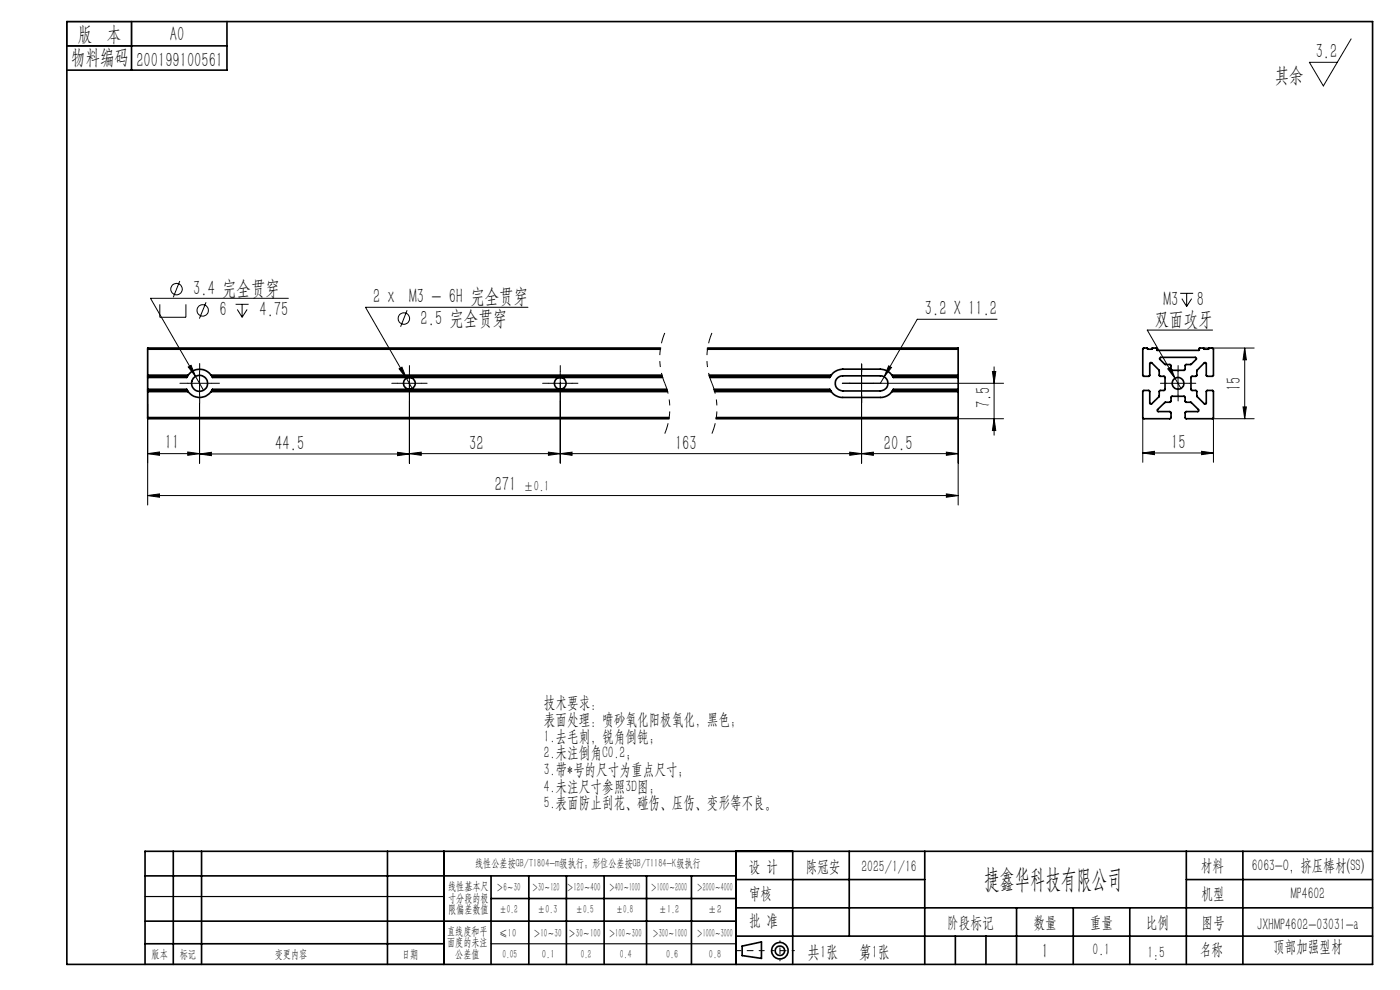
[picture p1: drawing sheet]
<svg xmlns="http://www.w3.org/2000/svg" width="297mm" height="210mm" viewBox="0 0 297 210" stroke-linecap="round" stroke-linejoin="round" font-family="sans-serif">
<g fill="none" stroke="#000" stroke-width=".21">
<path d="M286.6 8.2l-5.9 10-2.9-5h5.9M38.1 59.6l-1.3 3.5M33.9 64.5v2.8h5.5v-2.8M39.9 77.8l.6-.3 1 2.4zM42.3 78.8v5M43.7 64.1l-1.4 3.5M50 64.5h2.7M50.3 65.6l1.1 1.7M51.4 64.5v2.8M52.4 65.6l-1 1.7M61.2 63.3h-29.3l11.3 19.5M84.7 78.2l.6-.3 .9 2.3z"/>
<path d="M86.4 65.8l-1.4 3.5M86.9 78.8v19.5M112 65.2h-34.5l10 17.2M118.9 78.8v19.4M182.8 78.8v5M187.6 79.9l-.8 1.4h26.1M188.5 77.6l.6 .4-1.5 1.9zM210.5 78.8h.7l-.3 2.5zM210.9 77.8v14.5M211.5 67.7h-16.9l-7 12.2M247.7 78.2l.7-.3 .9 2.3zM249.9 78.8v5"/>
<path d="M250.4 62.2h2.7M250.7 63.4l1 1.6M251.7 62.2v2.8M252.8 63.4l-1.1 1.6M255.3 73.8h10.8M257.2 70h-13.8l5.9 10.2M264.1 73.8l.3 2.5h-.7zM264.1 73.8v15M31.3 96.2l2.5-.3v.7zM31.3 85.7v21.4M31.3 96.2h11M39.8 95.9l2.5 .3-2.5 .4z"/>
<path d="M39.8 81.3h5M42.3 96.3l2.5-.4v.8zM42.3 85.5v12.8M42.3 96.3h44.6M84.3 81.3h5.1M84.3 95.9l2.6 .4-2.6 .4zM86.9 96.2l2.5-.3v.7zM86.9 96.2h116.4M116.3 95.9l2.6 .3-2.6 .4zM116.3 81.3h5.1M118.9 96.2l2.5-.3v.7zM180.3 81.3h5"/>
<path d="M180.3 95.9l2.5 .3-2.5 .4zM182.8 96.2l2.5-.3v.7zM182.8 85.4v12.8M200.8 95.9l2.5 .3-2.5 .4zM210.9 88.8l.3 2.5h-.7zM212.9 88.8h-9.6v18.3M242.4 96.1l2.5-.4v.7zM242.4 88.6v9.5M242.4 96.1h15M247.4 81.3h5M249.3 80.2l1.2 2.2M254.9 95.7l2.5 .4-2.5 .3z"/>
<path d="M257.2 88.8h8.9M257.4 88.6v9.5M263.7 86.3h.7l-.3 2.5zM31.3 105.1l2.5-.3v.7zM31.3 105.1h172M200.8 104.8l2.5 .3-2.5 .4z"/>
<circle cx="37.5" cy="61.3" r="1.21"/>
<circle cx="43" cy="65.8" r="1.2"/>
<circle cx="85.7" cy="67.6" r="1.2"/>
</g>
<path d="M141 70.6a13.9 13.9 0 0 0 0 10.7M151 70.6a13.9 13.9 0 0 0 0 10.7M141 81.3a13.9 13.9 0 0 1 0 10.7M151 81.3a13.9 13.9 0 0 1 0 10.7" fill="none" stroke="#000" stroke-width=".21" stroke-dasharray="6.3 1.3 1.3 1.3 1.3 1.3" stroke-dashoffset="4" stroke-linecap="butt"/>
<g fill="none" stroke="#000" stroke-width=".35">
<path d="M14.2 4.6h277v200h-277zM14.2 9.7h34M27.9 4.6v10.3M48.2 4.6v10.3h-34M31.3 79.6v.2M31.3 79.8v.3M31.3 79.6h8.6M31.3 74.1h108.8M31.3 79.8h8.5M31.3 74.1v5.5M39.8 79.8l-.2 .3h-8.3M39.9 79.6a3 3 0 0 1 4.9 0"/>
<path d="M39.9 79.6l-.1 .2M44.8 79.6l.1 .2M44.8 79.6h95.6M44.9 79.8l.2 .3h95.4M44.9 79.8h95.6M140.1 73.8h-108.8v.3M150.1 74.1h53.2M150.1 73.8h53.2v.3M150.4 79.6h26M150.5 79.8h25.7M176.2 79.8l-.2 .3h-25.4M176.4 79.6a3.1 3.1 0 0 1 2.4-1.3h8a3.1 3.1 0 0 1 2.4 1.3"/>
<path d="M176.4 79.6l-.2 .2M189.2 79.6l.2 .2M189.2 79.6h14.1M189.4 79.8l.1 .3h13.8M189.4 79.8h13.9M203.3 79.6v.2M203.3 79.8v.3M203.3 74.1v5.5M242.4 74l.2-.2h.8l.1 .3h.8l.1-.3h1l.1 .5h8.9l.1-.5h.9l.1 .3h.9l.1-.3 .8 .1 .1 5.8h-1.5v-2.6l-.3-.2-1.6 1.6-.1 1.2-1.1 .1-.1 .2v2.7l1.1 .1 .1 .2v1.1l1.6 1.5a.24 .24 0 0 0 .3 .1 .24 .24 0 0 0 .1-.2v-2.6h1.4l.1 5.8-5.8 .1-.2-.1v-1.2l.2-.2h2.5a.24 .24 0 0 0 .2-.1 .24 .24 0 0 0-.1-.3l-1.5-1.5-1.2-.1-.1-1-.2-.2h-2.6l-.2 .1v1.1l-1.3 .1-1.6 1.6 .2 .3 2.7 .1v1.4h-5.8l-.2-.1v-5.7l.2-.2 1.3 .1v2.6l.3 .2 1.7-1.6v-1.1l.2-.2h.8l.3-.2v-2.6l-.2-.2-1-.1-.1-1.2-1.6-1.5-.2-.1-.2 .2v2.6h-1.4zM246.1 75.9l7.5-.1 .2 .3-1.1 1.2h-1.1l-.2 .2v.8l-.2 .3h-2.6l-.2-.2v-1l-1.3-.1-1.1-1.1zM31.3 82.8v.3M31.3 88.6v.2h110.6"/>
<path d="M31.3 82.6h8.3l.2 .2M31.3 82.6v.2M31.3 88.6h110.7M31.3 83.1h8.6M31.3 82.8h8.5M31.3 80.1v2.5M31.3 83.1v5.5M39.8 82.8l.1 .3M39.9 83.1a3 3 0 0 0 4.9 0M44.8 83.1h96.8M44.9 82.8l-.1 .3M44.9 82.8h96.6"/>
<path d="M141.5 82.6h-96.4l-.2 .2M151.4 82.6h24.6l.2 .2M151.6 82.8h24.6M151.6 83.1h24.8M151.9 88.6h51.4M176.2 82.8l.2 .3M176.4 83.1a2.91 2.91 0 0 0 2.4 1.2h8a2.91 2.91 0 0 0 2.4-1.2M177.7 80.1l1.1-.4h8a1.61 1.61 0 0 1 1.6 1.6 1.61 1.61 0 0 1-1.6 1.6h-8a1.61 1.61 0 0 1-1.5-1 1.61 1.61 0 0 1 .4-1.8zM189.2 83.1h14.1M189.4 82.8l-.2 .3M189.4 82.8h13.9M203.3 82.8v.3"/>
<path d="M203.3 88.6v.2h-51.4M203.3 82.6h-13.8l-.1 .2M203.3 82.6v.2M203.3 80.1v2.5M203.3 83.1v5.5M30.8 195.4h125.4M30.8 185.8h125.4M36.8 180.6v24M42.8 180.6v24M82.2 180.6v24M94.2 180.6v24M104.2 185.8v18.8"/>
<path d="M104.2 190.6h52M112.2 185.8v18.8M120.2 185.8v18.8M128.2 185.8v18.8M137.2 185.8v18.8M146.7 185.8v18.8M156.2 180.6v24M156.2 186.6h40M156.2 198.6h135M156.2 192.6h135M168.2 180.6v24M180.2 180.6v18"/>
<path d="M196.2 180.6v24M202.7 198.6v6M209.2 198.6v6M215.7 192.6v12M227.7 192.6v12M239.7 192.6v12M251.7 186.6h39.5M251.7 180.6v24M263.7 180.6v24M291.2 180.6h-260.4v24M30.8 200.2h63.4M157.4 200.7l4.1-.9v3.5l-4.1-.6z"/>
<circle cx="42.3" cy="81.3" r="1.7"/>
<circle cx="86.8" cy="81.3" r="1.24"/>
<circle cx="118.8" cy="81.3" r="1.25"/>
<circle cx="249.9" cy="81.3" r="1.25"/>
<circle cx="165.5" cy="201.7" r="1.74"/>
<circle cx="165.5" cy="201.7" r="1"/>
</g>
<path d="M85.4 81.7a1.49 1.49 0 0 1 1.3-1.9 1.49 1.49 0 0 1 1.6 1.6 1.49 1.49 0 0 1-1.8 1.4M117.4 81.7a1.49 1.49 0 0 1 1.3-1.9 1.49 1.49 0 0 1 1.6 1.6 1.49 1.49 0 0 1-1.8 1.4" fill="none" stroke="#fff" stroke-width=".21"/>
<g fill="none" stroke="#000" stroke-width=".21" stroke-dasharray="15.2 1.3 1.3 1.3">
<path d="M42.4 78.8v-1.7M86.9 78.8v-1.3M118.9 78.8v-1.3M182.8 78.8v-1.6M249.9 78.8v-1.3M39.9 81.3h-1.7M42.4 83.8v1.7M44.9 81.3h1.7M84.4 81.3h-1.3M86.9 83.8v1.2M89.4 81.3h1.2M116.4 81.3h-1.3"/>
<path d="M118.9 83.8v1.2M121.4 81.3h1.2M180.3 81.3h-1.6M182.8 83.8v1.6M185.3 81.3h1.6M247.4 81.3h-1.2M249.9 83.8v1.2M252.4 81.3h1.3"/>
</g>
<path d="M162.1 201.7h-6" fill="none" stroke="#000" stroke-width=".21" stroke-dasharray="15.2 1.3 1.3 1.3" stroke-dashoffset="14.1"/>
<path d="M168.5 201.7h-4.8" fill="none" stroke="#000" stroke-width=".21" stroke-dasharray="15.2 1.3 1.3 1.3" stroke-dashoffset="14.7"/>
<path d="M165.5 199.6v4.2" fill="none" stroke="#000" stroke-width=".21" stroke-dasharray="15.2 1.3 1.3 1.3" stroke-dashoffset="15"/>
<path d="M14.2 4.6h13.7v5.1h-13.7zM30.8 190.2h63.4M30.8 204.6h63.4M104.2 200.2h52" fill="none" stroke="#000" stroke-width=".25"/>
<g fill="#000">
<path d="M39.8 95.9l2.5 .3-2.5 .4zM31.3 96.2l2.5-.3v.7z"/>
<path d="M210.5 78.8h.7l-.3 2.5zM210.9 88.8l.3 2.5h-.7z"/>
<path d="M242.4 96.1l2.5-.4v.7zM254.9 95.7l2.5 .4-2.5 .3z"/>
<path d="M263.7 86.3h.7l-.3 2.5zM264.1 73.8l.3 2.5h-.7z"/>
<path d="M31.3 105.1l2.5-.3v.7zM200.8 104.8l2.5 .3-2.5 .4zM42.3 96.3l2.5-.4v.8zM84.3 95.9l2.6 .4-2.6 .4zM86.9 96.2l2.5-.3v.7zM116.3 95.9l2.6 .3-2.6 .4zM118.9 96.2l2.5-.3v.7zM180.3 95.9l2.5 .3-2.5 .4zM182.8 96.2l2.5-.3v.7zM200.8 95.9l2.5 .3-2.5 .4zM39.9 77.8l1.6 2.1-1-2.4zM84.7 78.2l1.5 2-.9-2.3zM188.5 77.6l-.9 2.3 1.5-1.9zM247.7 78.2l1.6 2-.9-2.3z"/>
</g>
<text font-size="5.6" x="208.8" y="188.3">捷鑫华科技有限公司</text>
<g font-size="4.4">
<text x="16.5" y="8.6">版 本</text>
<text x="36.1" y="8.6">A0</text>
<text x="15.1" y="13.7">物料编码</text>
<text x="28.9" y="14.2">200199100561</text>
<text x="270.5" y="17.3">其余</text>
<text x="279.1" y="12.3">3.2</text>
<text x="41" y="62.6">3.4 完全贯穿</text>
<text x="79.1" y="64.3">2 x M3 - 6H 完全贯穿</text>
<text x="246.8" y="64.8">M3</text>
<text x="253.9" y="64.8">8</text>
<text x="46.6" y="67.1">6</text>
<text x="55" y="67.1">4.75</text>
<text x="89.2" y="68.9">2.5 完全贯穿</text>
<text x="196.2" y="66.9">3.2 X 11.2</text>
<text x="245" y="69.1">双面攻牙</text>
<text x="263.2" y="83" transform="rotate(-90 263.2 83)">15</text>
<text x="210" y="86.6" transform="rotate(-90 210 86.6)">7.5</text>
<text x="35" y="95.3">11</text>
<text x="58.4" y="95.4">44.5</text>
<text x="99.5" y="95.4">32</text>
<text x="143.2" y="95.4">163</text>
<text x="187.5" y="95.4">20.5</text>
<text x="248.5" y="95.2">15</text>
<text x="104.9" y="104.2">271</text>
<text x="221" y="203.2">1</text>
</g>
<g font-size="3.8">
<text x="171.3" y="203.2">共1张</text>
<text x="182.3" y="203.2">第1张</text>
</g>
<g font-size="3.5">
<text x="115.4" y="150.3">技术要求：</text>
<text x="115.4" y="153.8">表面处理：喷砂氧化阳极氧化，黑色；</text>
<text x="115.4" y="157.3">1.去毛刺，锐角倒钝；</text>
<text x="115.4" y="160.9">2.未注倒角C0.2；</text>
<text x="115.4" y="164.4">3.带*号的尺寸为重点尺寸；</text>
<text x="115.4" y="167.9">4.未注尺寸参照3D图；</text>
<text x="115.4" y="171.4">5.表面防止刮花、碰伤、压伤、变形等不良。</text>
<text x="158.9" y="184.9">设 计</text>
<text x="170.9" y="184.9">陈冠安</text>
<text x="182.7" y="184.9">2025/1/16</text>
<text x="254.7" y="184.7">材料</text>
<text x="265.5" y="184.7">6063-O，挤压棒材(SS)</text>
<text x="158.9" y="190.8">审核</text>
<text x="254.9" y="190.7">机型</text>
<text x="273.8" y="190.8">MP4602</text>
<text x="158.9" y="196.5">批 准</text>
<text x="200.9" y="196.9">阶段标记</text>
<text x="219.3" y="196.9">数量</text>
<text x="231.2" y="196.9">重量</text>
<text x="243.1" y="196.9">比例</text>
<text x="254.9" y="196.9">图号</text>
<text x="266.7" y="197.3">JXHMP4602-03031-a</text>
<text x="231.8" y="202.5">0.1</text>
<text x="243.4" y="203.2">1:5</text>
<text x="254.5" y="202.5">名称</text>
<text x="270.1" y="201.8">顶部加强型材</text>
</g>
<text font-size="3.1" x="111.1" y="104.2">±0.1</text>
<g font-size="2.5">
<text x="100.8" y="184">线性公差按GB/T1804-m级执行；形位公差按GB/T1184-K级执行</text>
<text x="95.1" y="188.8">线性基本尺</text>
<text x="95.1" y="191.3">寸分段的极</text>
<text x="105.3" y="189.1">＞6～30</text>
<text x="112.9" y="189.1">＞30～120</text>
<text x="120.2" y="188.9">＞120～400</text>
<text x="129.2" y="188.9">＞400～1000</text>
<text x="138.1" y="189.1">＞1000～2000</text>
<text x="147.8" y="189.1">＞2000～4000</text>
<text x="95.1" y="193.8">限偏差数值</text>
<text x="105.9" y="193.8">±0.2</text>
<text x="114.1" y="193.8">±0.3</text>
<text x="122.2" y="193.8">±0.5</text>
<text x="130.7" y="193.8">±0.8</text>
<text x="139.8" y="193.8">±1.2</text>
<text x="150.2" y="193.8">±2</text>
<text x="32.2" y="203.2">版本</text>
<text x="38.1" y="203.2">标记</text>
<text x="58.3" y="203.2">变更内容</text>
<text x="85.3" y="203.2">日期</text>
<text x="94.8" y="198.3">直线度和平</text>
<text x="94.8" y="200.7">面度的未注</text>
<text x="96.6" y="203.2">公差值</text>
<text x="105.9" y="198.7">≤10</text>
<text x="106.6" y="203.2">0.05</text>
<text x="113.2" y="198.7">＞10～30</text>
<text x="115" y="203.2">0.1</text>
<text x="120.6" y="198.7">＞30～100</text>
<text x="123.2" y="203.2">0.2</text>
<text x="129.1" y="198.7">＞100～300</text>
<text x="131.5" y="203.2">0.4</text>
<text x="138.4" y="198.7">＞300～1000</text>
<text x="141.3" y="203.2">0.6</text>
<text x="147.8" y="198.7">＞1000～3000</text>
<text x="150.4" y="203.2">0.8</text>
</g>
</svg>
